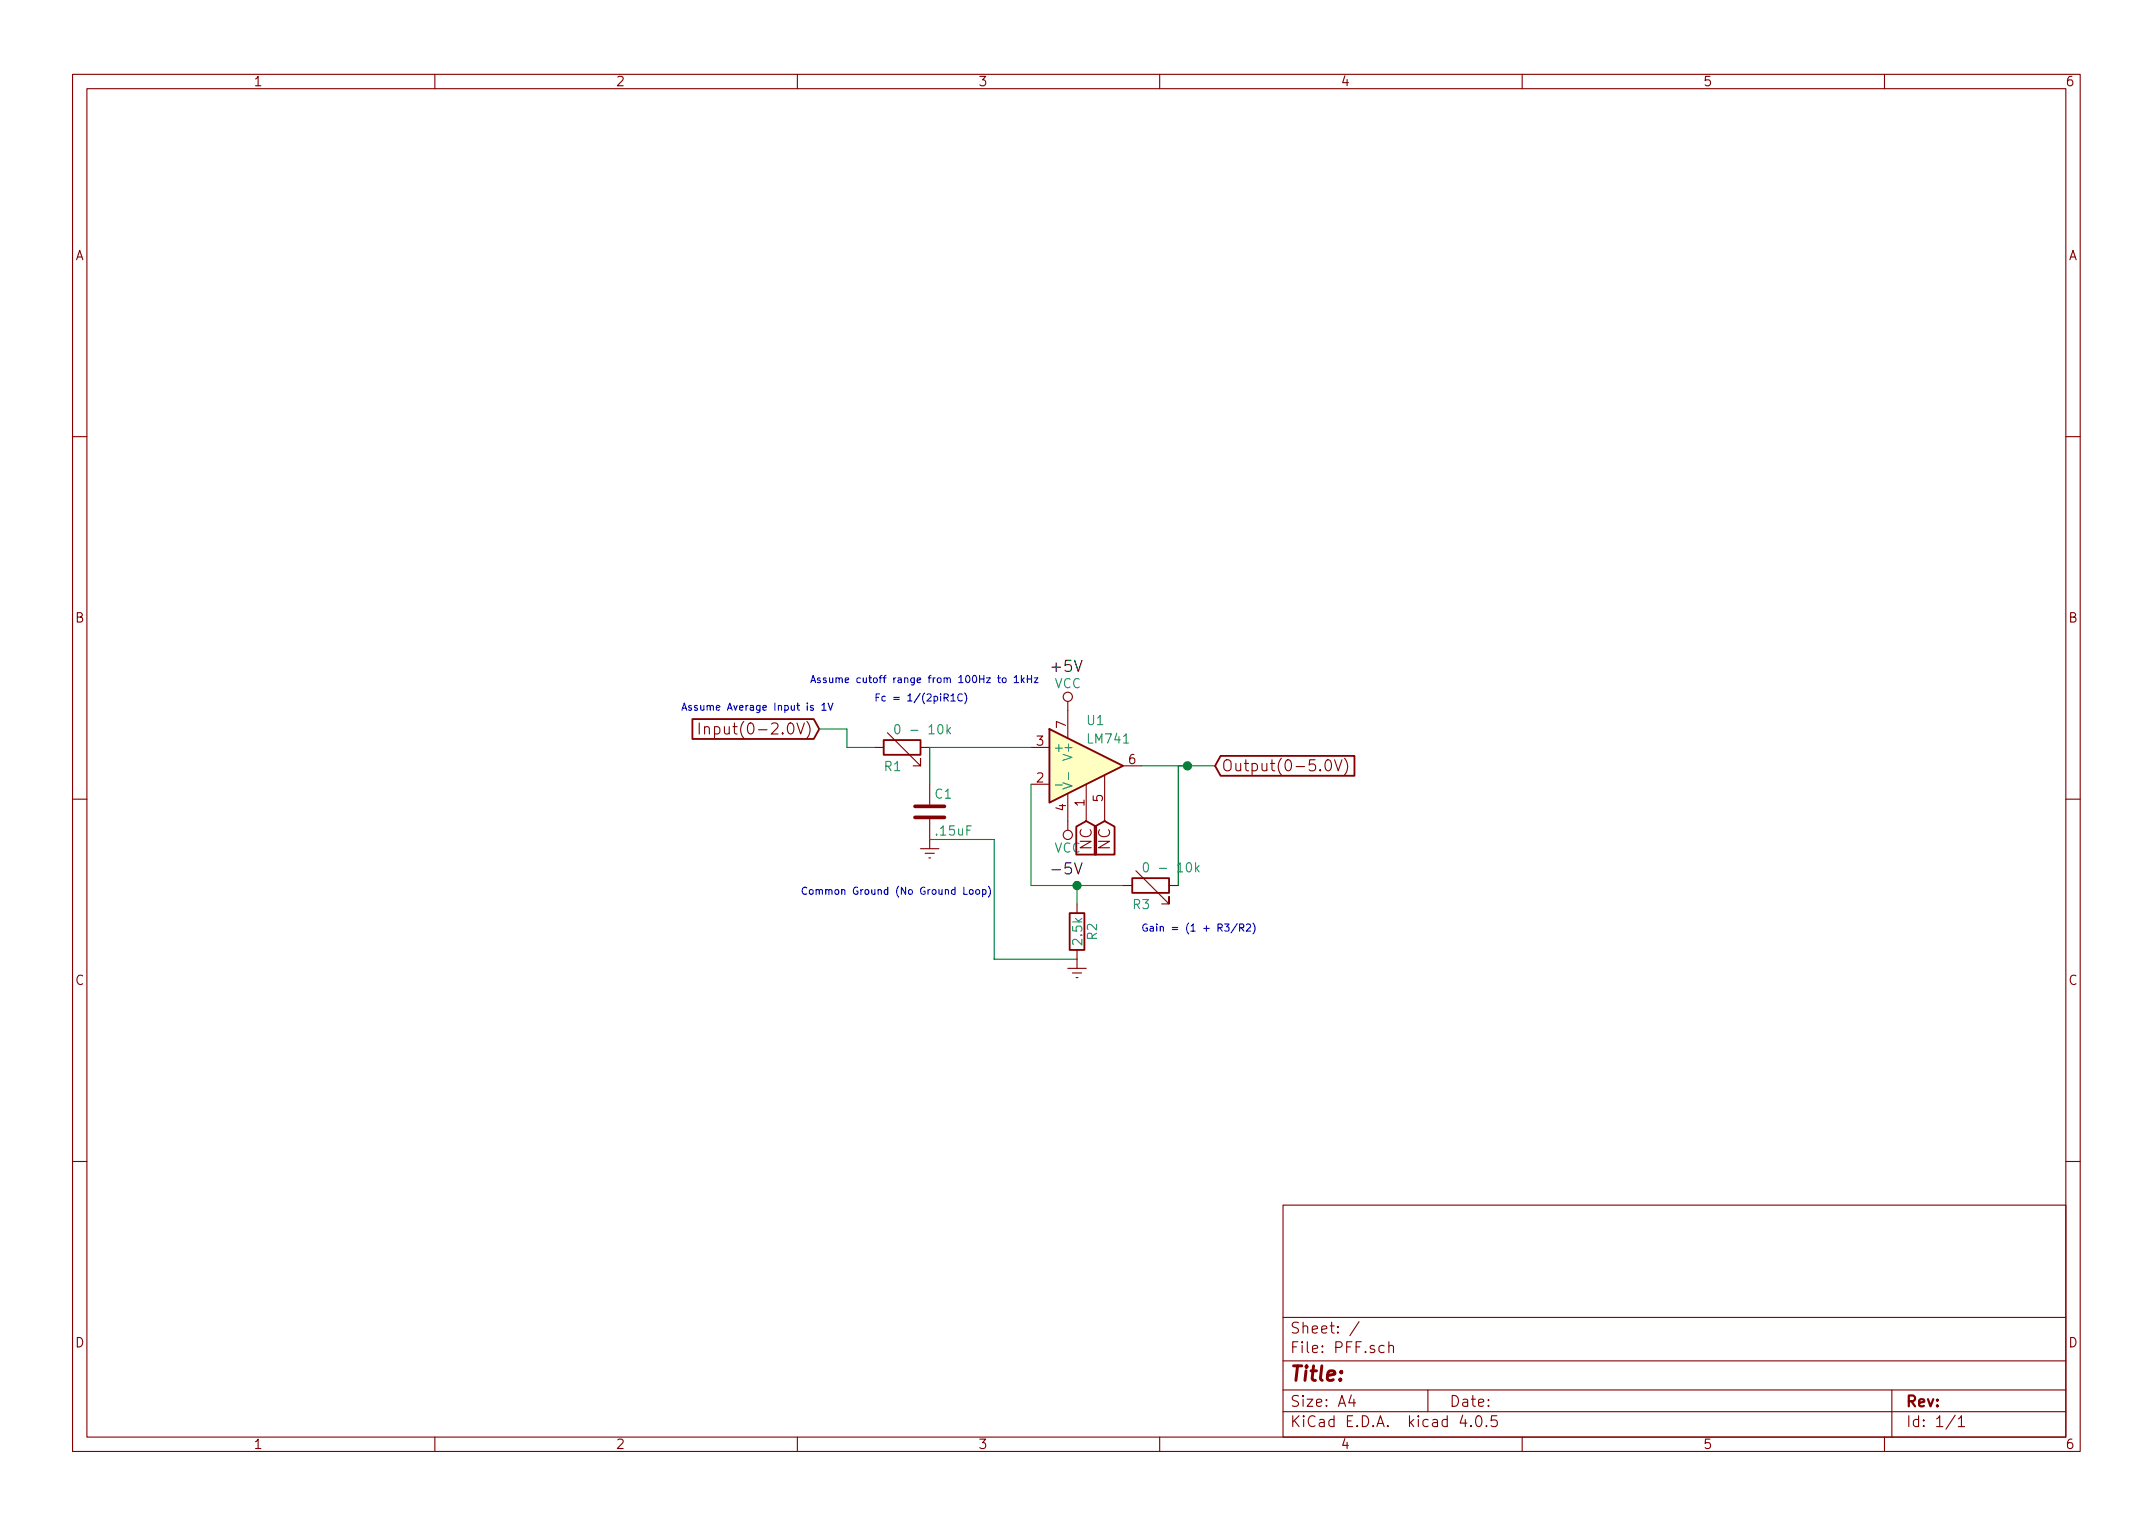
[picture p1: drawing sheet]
EESchema Schematic File Version 2
LIBS:power
LIBS:device
LIBS:transistors
LIBS:conn
LIBS:linear
LIBS:regul
LIBS:74xx
LIBS:cmos4000
LIBS:adc-dac
LIBS:memory
LIBS:xilinx
LIBS:microcontrollers
LIBS:dsp
LIBS:microchip
LIBS:analog_switches
LIBS:motorola
LIBS:texas
LIBS:intel
LIBS:audio
LIBS:interface
LIBS:digital-audio
LIBS:philips
LIBS:display
LIBS:cypress
LIBS:siliconi
LIBS:opto
LIBS:atmel
LIBS:contrib
LIBS:valves
EELAYER 25 0
EELAYER END
$Descr A4 11693 8268
encoding utf-8
Sheet 1 1
Title ""
Date ""
Rev ""
Comp ""
Comment1 ""
Comment2 ""
Comment3 ""
Comment4 ""
$EndDescr
$Comp
L LM741 U1
U 1 1
P 5900 4150
F 0 "U1" H 5900 4400 50  0000 L CNN
F 1 "LM741" H 5900 4300 50  0000 L CNN
F 2 "" H 5950 4200 50  0000 C CNN
F 3 "" H 6050 4300 50  0000 C CNN
	1    5900 4150
	1    0    0    -1  
$EndComp
$Comp
L VCC #PWR01
U 1 1
P 5800 3850
F 0 "#PWR01" H 5800 3700 50  0001 C CNN
F 1 "VCC" H 5800 4000 50  0000 C CNN
F 2 "" H 5800 3850 50  0000 C CNN
F 3 "" H 5800 3850 50  0000 C CNN
	1    5800 3850
	1    0    0    -1  
$EndComp
$Comp
L VCC #PWR02
U 1 1
P 5800 4450
F 0 "#PWR02" H 5800 4300 50  0001 C CNN
F 1 "VCC" H 5800 4600 50  0000 C CNN
F 2 "" H 5800 4450 50  0000 C CNN
F 3 "" H 5800 4450 50  0000 C CNN
	1    5800 4450
	-1   0    0    1   
$EndComp
Text Label 5700 4750 0    60   ~ 0
-5V
Text Label 5700 3650 0    60   ~ 0
+5V
$Comp
L R_Variable R1
U 1 1
P 4900 4050
F 0 "R1" V 5000 3950 50  0000 L CNN
F 1 "0 - 10k" V 4800 4000 50  0000 L CNN
F 2 "" V 4830 4050 50  0000 C CNN
F 3 "" H 4900 4050 50  0000 C CNN
	1    4900 4050
	0    1    1    0   
$EndComp
$Comp
L C C1
U 1 1
P 5050 4400
F 0 "C1" H 5075 4500 50  0000 L CNN
F 1 ".15uF" H 5075 4300 50  0000 L CNN
F 2 "" H 5088 4250 50  0000 C CNN
F 3 "" H 5050 4400 50  0000 C CNN
	1    5050 4400
	1    0    0    -1  
$EndComp
Text GLabel 4450 3950 0    60   Input ~ 0
Input(0-2.0V)
Text GLabel 6600 4150 2    60   Input ~ 0
Output(0-5.0V)
$Comp
L Earth #PWR03
U 1 1
P 5050 4550
F 0 "#PWR03" H 5050 4300 50  0001 C CNN
F 1 "Earth" H 5050 4400 50  0001 C CNN
F 2 "" H 5050 4550 50  0000 C CNN
F 3 "" H 5050 4550 50  0000 C CNN
	1    5050 4550
	1    0    0    -1  
$EndComp
Wire Wire Line
	5050 4050 5050 4250
Wire Wire Line
	4450 3950 4600 3950
Wire Wire Line
	4600 3950 4600 4050
Wire Wire Line
	4600 4050 4750 4050
Wire Wire Line
	6200 4150 6600 4150
Wire Wire Line
	5050 4050 5600 4050
Wire Wire Line
	5600 4800 6100 4800
Wire Wire Line
	5850 4800 5850 4900
Wire Wire Line
	5600 4800 5600 4250
Connection ~ 5850 4800
Wire Wire Line
	6400 4800 6400 4150
Wire Wire Line
	6400 4150 6450 4150
Connection ~ 6450 4150
$Comp
L Earth #PWR04
U 1 1
P 5850 5200
F 0 "#PWR04" H 5850 4950 50  0001 C CNN
F 1 "Earth" H 5850 5050 50  0001 C CNN
F 2 "" H 5850 5200 50  0000 C CNN
F 3 "" H 5850 5200 50  0000 C CNN
	1    5850 5200
	1    0    0    -1  
$EndComp
Wire Wire Line
	5050 4550 5400 4550
Wire Wire Line
	5400 4550 5400 5200
Wire Wire Line
	5400 5200 5850 5200
Text GLabel 6000 4450 3    60   Input ~ 0
NC
Text GLabel 5900 4450 3    60   Input ~ 0
NC
Text Notes 4350 4850 0    39   ~ 0
Common Ground (No Ground Loop)
Text Notes 6200 5050 0    39   ~ 0
Gain = (1 + R3/R2)
Text Notes 4750 3800 0    39   ~ 0
Fc = 1/(2piR1C)
$Comp
L R R2
U 1 1
P 5850 5050
F 0 "R2" V 5930 5050 50  0000 C CNN
F 1 "2.5k" V 5850 5050 50  0000 C CNN
F 2 "" V 5780 5050 50  0000 C CNN
F 3 "" H 5850 5050 50  0000 C CNN
	1    5850 5050
	1    0    0    -1  
$EndComp
$Comp
L R_Variable R3
U 1 1
P 6250 4800
F 0 "R3" V 6350 4700 50  0000 L CNN
F 1 "0 - 10k" V 6150 4750 50  0000 L CNN
F 2 "" V 6180 4800 50  0000 C CNN
F 3 "" H 6250 4800 50  0000 C CNN
	1    6250 4800
	0    1    1    0   
$EndComp
Text Notes 3700 3850 0    39   ~ 0
Assume Average Input is 1V
Text Notes 4400 3700 0    39   ~ 0
Assume cutoff range from 100Hz to 1kHz
$EndSCHEMATC
